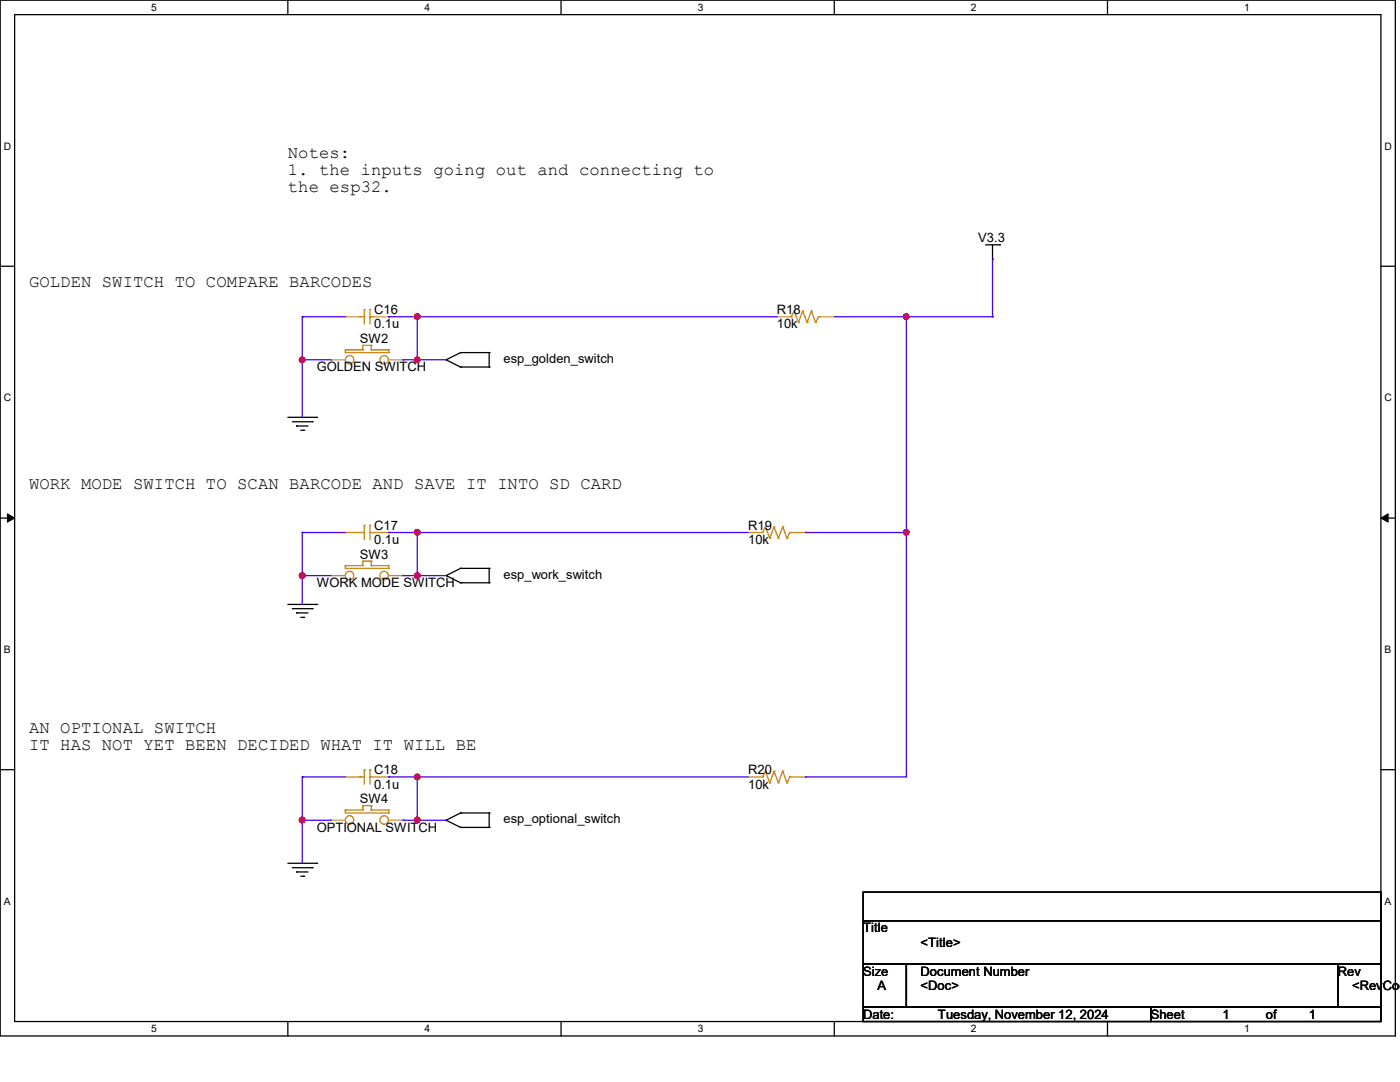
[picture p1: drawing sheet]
<svg xmlns="http://www.w3.org/2000/svg" width="279mm" height="216mm" viewBox="0 0 279 216" stroke-linecap="round" stroke-linejoin="round" font-family="sans-serif">
<path d="M0 0h278.5v206.7h-278.5zM2.9 2.9h272.7v200.9h-272.7z" fill="none" stroke="#000" stroke-width=".25"/>
<g fill="#fff">
<path d="M30.2 .3h1.1v2.3h-1.1z"/>
<path d="M30.2 204.1h1.1v2.3h-1.1z"/>
</g>
<path d="M57.4 0v2.9M57.4 203.8v2.9" fill="none" stroke="#000" stroke-width=".25"/>
<g fill="#fff">
<path d="M84.7 .3h1.1v2.3h-1.1z"/>
<path d="M84.7 204.1h1.1v2.3h-1.1z"/>
</g>
<path d="M112 0v2.9M112 203.8v2.9" fill="none" stroke="#000" stroke-width=".25"/>
<g fill="#fff">
<path d="M139.2 .3h1.1v2.3h-1.1z"/>
<path d="M139.2 204.1h1.1v2.3h-1.1z"/>
</g>
<path d="M166.5 0v2.9M166.5 203.8v2.9" fill="none" stroke="#000" stroke-width=".25"/>
<g fill="#fff">
<path d="M193.8 .3h1.1v2.3h-1.1z"/>
<path d="M193.8 204.1h1.1v2.3h-1.1z"/>
</g>
<path d="M221 0v2.9M221 203.8v2.9" fill="none" stroke="#000" stroke-width=".25"/>
<g fill="#fff">
<path d="M248.3 .3h1.1v2.3h-1.1z"/>
<path d="M248.3 204.1h1.1v2.3h-1.1z"/>
<path d="M.8 28h1.4v2.3h-1.4z"/>
<path d="M276.3 28h1.4v2.3h-1.4z"/>
<path d="M.8 78.2h1.4v2.3h-1.4z"/>
<path d="M276.3 78.2h1.4v2.3h-1.4z"/>
</g>
<path d="M0 53.1h2.9M275.6 53.1h2.9" fill="none" stroke="#000" stroke-width=".25"/>
<g fill="#fff">
<path d="M.8 128.5h1.3v2.2h-1.3z"/>
<path d="M276.3 128.5h1.3v2.2h-1.3z"/>
</g>
<path d="M0 103.4h2.9M275.6 103.4h2.9" fill="none" stroke="#000" stroke-width=".25"/>
<path d="M1.5 102.5l1.4 .9-1.4 .8zM275.6 103.4l1.4-.9v1.7z" fill="#000" stroke="#000" stroke-width=".2"/>
<g fill="#fff">
<path d="M.8 178.7h1.3v2.2h-1.3z"/>
<path d="M276.3 178.7h1.3v2.2h-1.3z"/>
</g>
<g fill="none" stroke="#000" stroke-width=".25">
<path d="M196.7 48.9h2.8M198.1 51.7h.1M198.1 48.9v2.8M199.5 48.9h.1M89 71.8h.1M89 71.8l2.9 1.4M91.9 73.2h.1M91.9 70.4h.1M91.9 73.2h5.7M91.9 70.4l-2.9 1.4M91.9 70.4h5.7M97.6 70.4h.1"/>
<path d="M97.6 73.2h.1M97.6 70.4v2.8M57.4 83.3h5.8M58.3 84.2h4M59.2 85h.1M59.2 85h2.3M60 85.9h.6M60.6 85.9h.1M62.3 84.2h.1M63.2 83.3h.1M89 114.9h.1M89 114.9l2.9 1.4"/>
<path d="M91.9 116.3h.1M91.9 113.4h.1M91.9 116.3h5.7M91.9 113.4l-2.9 1.5M91.9 113.4h5.7M97.6 113.4h.1M97.6 116.3h.1M97.6 113.4v2.9M57.4 120.6h5.8M58.3 121.5h4M59.2 122.3h.1M59.2 122.3h2.3"/>
<path d="M60 123.2h.6M60.6 123.2h.1M62.3 121.5h.1M63.2 120.6h.1M0 153.6h2.9M275.6 153.6h2.9M57.4 172.3h5.8M58.3 173.1h4M59.2 174h.1M59.2 174h2.3M60 174.8h.6M60.6 174.8h.1"/>
<path d="M62.3 173.1h.1M63.2 172.3h.1M89 163.7h.1M89 163.7l2.9 1.4M91.9 165.1h.1M91.9 162.2h.1M91.9 165.1h5.7M91.9 162.2l-2.9 1.5M91.9 162.2h5.7M97.6 162.2h.1M97.6 165.1h.1M97.6 162.2v2.9"/>
<path d="M172.3 178h103.3v5.7h-103.3zM172.3 183.7h103.3v8.7h-103.3zM172.3 192.4h8.6v8.6h-8.6zM180.9 192.4h86.1v8.6h-86.1zM267 192.4h8.6v8.6h-8.6zM172.3 201h57.4v2.8h-57.4zM229.7 201h45.9v2.8h-45.9z"/>
</g>
<g fill="none" stroke="#cc8006" stroke-width=".25">
<path d="M68.9 69.8h.1M68.9 69.8v.6h8.7M68.9 69.8h3.5M71.8 63.2h.1M71.8 63.2h.9M72.4 68.9h.1M72.4 69.8h.1M72.4 68.9v.9M72.4 68.9h1.7M72.7 61.8h.1M72.7 61.8v2.8M73.8 61.8h.1"/>
<path d="M73.8 63.2h.1M73.8 61.8v2.8M73.8 63.2h.9M74.1 69.8h.1M74.1 68.9h.1M74.1 68.9v.9M74.1 69.8h3.5M77.6 70.4h.1M77.6 69.8h.1M77.6 69.8v.6M157.9 63.2h.1M158.5 62.1h.1"/>
<path d="M158.5 62.1l.8 2.2M158.5 62.1l-.6 1.1M159.3 64.3h.1M160.2 62.1h.1M160.2 62.1l.9 2.2M160.2 62.1l-.9 2.2M161.1 64.3h.1M161.9 62.1h.1M161.9 62.1l.9 2.2M161.9 62.1l-.8 2.2M162.8 64.3h.1M163.4 63.2h.1"/>
<path d="M163.4 63.2h.3M163.4 63.2l-.6 1.1M68.9 112.9h.1M68.9 112.9v.5h8.7M68.9 112.9h3.5M71.8 106.3h.1M71.8 106.3h.9M72.4 112h.1M72.4 112.9h.1M72.4 112h1.7M72.4 112v.9M72.7 104.8h.1"/>
<path d="M72.7 104.8v2.9M73.8 104.8h.1M73.8 106.3h.1M73.8 106.3h.9M73.8 104.8v2.9M74.1 112.9h.1M74.1 112h.1M74.1 112.9h3.5M74.1 112v.9M77.6 113.4h.1M77.6 112.9h.1M77.6 112.9v.5"/>
<path d="M152.2 106.3h.1M152.7 105.1h.1M152.7 105.1l.9 2.3M152.7 105.1l-.5 1.2M153.6 107.4h.1M154.5 105.1h.1M154.5 105.1l.8 2.3M154.5 105.1l-.9 2.3M155.3 107.4h.1M156.2 105.1h.1M156.2 105.1l.9 2.3M156.2 105.1l-.9 2.3"/>
<path d="M157.1 107.4h.1M157.6 106.3h.1M157.6 106.3l-.5 1.1M157.6 106.3h.3M71.8 155h.1M71.8 155h.9M72.7 153.6h.1M72.7 153.6v2.9M73.8 153.6h.1M73.8 155h.1M73.8 153.6v2.9M73.8 155h.9"/>
<path d="M152.2 155h.1M152.7 153.9h.1M152.7 153.9l.9 2.3M152.7 153.9l-.5 1.1M153.6 156.2h.1M154.5 153.9h.1M154.5 153.9l.8 2.3M154.5 153.9l-.9 2.3M155.3 156.2h.1M156.2 153.9h.1M156.2 153.9l.9 2.3M156.2 153.9l-.9 2.3"/>
<path d="M157.1 156.2h.1M157.6 155h.1M157.6 155h.3M157.6 155l-.5 1.2M68.9 161.6h.1M68.9 161.6v.6h8.7M68.9 161.6h3.5M72.4 160.8h.1M72.4 161.6h.1M72.4 160.8v.8M72.4 160.8h1.7M74.1 161.6h.1"/>
<path d="M74.1 160.8h.1M74.1 160.8v.8M74.1 161.6h3.5M77.6 162.2h.1M77.6 161.6h.1M77.6 161.6v.6"/>
<circle cx="69.8" cy="71.8" r=".85"/>
<circle cx="76.7" cy="71.8" r=".85"/>
<circle cx="69.8" cy="114.9" r=".85"/>
<circle cx="76.7" cy="114.9" r=".85"/>
<circle cx="69.8" cy="163.6" r=".85"/>
<circle cx="76.7" cy="163.6" r=".85"/>
</g>
<g fill="none" stroke="#a84" stroke-width=".25">
<path d="M66.1 71.8h.1M66.1 71.8h2.8M68.9 63.2h.1M68.9 63.2h2.9M74.7 63.2h2.9M77.6 63.2h.1M77.6 71.8h2.8M80.4 71.8h.1M155 63.2h.1M155 63.2h2.9M163.7 63.2h2.8M166.5 63.2h.1"/>
<path d="M66.1 114.9h.1M66.1 114.9h2.8M68.9 106.3h.1M68.9 106.3h2.9M74.7 106.3h2.9M77.6 106.3h.1M77.6 114.9h2.8M80.4 114.9h.1M149.3 106.3h.1M149.3 106.3h2.9M157.9 106.3h2.9M160.8 106.3h.1"/>
<path d="M68.9 155h.1M68.9 155h2.9M74.7 155h2.9M77.6 155h.1M149.3 155h.1M149.3 155h2.9M157.9 155h2.9M160.8 155h.1M66.1 163.7h.1M66.1 163.7h2.8M77.6 163.7h2.8M80.4 163.7h.1"/>
</g>
<g fill="none" stroke="#4200ff" stroke-width=".25">
<path d="M198.1 51.7h.1M198.1 51.7v11.5M60.3 63.2h.1M60.3 71.8h.1M60.3 63.2v20.1M60.3 63.2h8.6M60.3 71.8h5.8M77.6 63.2h.1M77.6 63.2h77.4M80.4 71.8h.1M80.4 71.8h8.6M83.3 63.2h.1"/>
<path d="M83.3 71.8h.1M83.3 63.2v8.6M166.5 63.2h31.6M180.9 63.2h.1M180.9 63.2v91.8h-20.1M198.1 63.2h.1M60.3 106.3h.1M60.3 114.9h.1M60.3 106.3v14.3M60.3 106.3h8.6M60.3 114.9h5.8M77.6 106.3h.1"/>
<path d="M77.6 106.3h71.7M80.4 114.9h.1M80.4 114.9h8.6M83.3 106.3h.1M83.3 114.9h.1M83.3 106.3v8.6M160.8 106.3h.1M160.8 106.3h20.1M180.9 106.3h.1M60.3 155h.1M60.3 155v17.3M60.3 155h8.6"/>
<path d="M77.6 155h.1M77.6 155h71.7M83.3 155h.1M83.3 155v8.7M160.8 155h.1M60.3 163.7h.1M60.3 163.7h5.8M80.4 163.7h.1M80.4 163.7h8.6M83.3 163.7h.1"/>
</g>
<g fill="#f00" stroke="#f00" stroke-width=".25">
<circle cx="83.3" cy="71.8" r=".55"/>
<circle cx="60.3" cy="71.8" r=".56"/>
<circle cx="60.3" cy="114.9" r=".56"/>
<circle cx="83.3" cy="114.9" r=".55"/>
<circle cx="60.3" cy="163.6" r=".56"/>
<circle cx="83.3" cy="163.6" r=".55"/>
<circle cx="180.8" cy="63.2" r=".55"/>
<circle cx="180.8" cy="106.2" r=".55"/>
<circle cx="83.3" cy="63.2" r=".55"/>
<circle cx="83.3" cy="106.2" r=".55"/>
<circle cx="83.3" cy="155" r=".55"/>
</g>
<g font-size="3.4">
<text x="57.4" y="31.5">Notes:</text>
<text x="57.4" y="34.9">1. the inputs going out and connecting to</text>
<text x="57.4" y="38.3">the esp32.</text>
<text x="5.8" y="57.3">GOLDEN SWITCH TO COMPARE BARCODES</text>
<text x="5.8" y="97.5">WORK MODE SWITCH TO SCAN BARCODE AND SAVE IT INTO SD CARD</text>
<text x="5.8" y="146.3">AN OPTIONAL SWITCH</text>
<text x="5.8" y="149.7">IT HAS NOT YET BEEN DECIDED WHAT IT WILL BE</text>
</g>
<g font-size="2.6">
<text x="195.2" y="48.3">V3.3</text>
<text x="74.7" y="62.7">C16</text>
<text x="74.7" y="65.5">0.1u</text>
<text x="155" y="62.7">R18</text>
<text x="155" y="65.5">10k</text>
<text x="71.8" y="68.4">SW2</text>
<text x="63.2" y="74.1">GOLDEN SWITCH</text>
<text x="100.5" y="72.4">esp_golden_switch</text>
<text x="74.7" y="105.7">C17</text>
<text x="149.3" y="105.7">R19</text>
<text x="71.8" y="111.5">SW3</text>
<text x="74.7" y="108.6">0.1u</text>
<text x="149.3" y="108.6">10k</text>
<text x="63.2" y="117.2">WORK MODE SWITCH</text>
<text x="100.5" y="115.5">esp_work_switch</text>
<text x="74.7" y="154.5">C18</text>
<text x="149.3" y="154.5">R20</text>
<text x="71.8" y="160.2">SW4</text>
<text x="74.7" y="157.4">0.1u</text>
<text x="149.3" y="157.4">10k</text>
<text x="63.2" y="166">OPTIONAL SWITCH</text>
<text x="100.5" y="164.3">esp_optional_switch</text>
<text x="172.3" y="186.1">Title</text>
<text x="183.7" y="188.9">&lt;Title&gt;</text>
<text x="172.3" y="194.7">Size</text>
<text x="175.1" y="197.6">A</text>
<text x="183.7" y="194.7">Document Number</text>
<text x="183.7" y="197.6">&lt;Doc&gt;</text>
<text x="267" y="194.7">Rev</text>
<text x="269.8" y="197.6">&lt;RevCod</text>
<text x="172.3" y="203.3">Date:</text>
<text x="187.2" y="203.3">Tuesday, November 12, 2024</text>
<text x="229.7" y="203.3">Sheet</text>
<text x="244" y="203.3">1</text>
<text x="252.6" y="203.3">of</text>
<text x="261.2" y="203.3">1</text>
</g>
<g font-size="2.1">
<text x="30.2" y="2.2">5</text>
<text x="84.7" y="2.2">4</text>
<text x="139.2" y="2.2">3</text>
<text x="193.8" y="2.2">2</text>
<text x="248.3" y="2.2">1</text>
<text x=".8" y="29.8">D</text>
<text x="276.3" y="29.8">D</text>
<text x=".8" y="80.1">C</text>
<text x="276.3" y="80.1">C</text>
<text x=".8" y="130.3">B</text>
<text x="276.3" y="130.3">B</text>
<text x=".8" y="180.5">A</text>
<text x="276.3" y="180.5">A</text>
<text x="30.2" y="206">5</text>
<text x="84.7" y="206">4</text>
<text x="139.2" y="206">3</text>
<text x="193.8" y="206">2</text>
<text x="248.3" y="206">1</text>
</g>
</svg>
